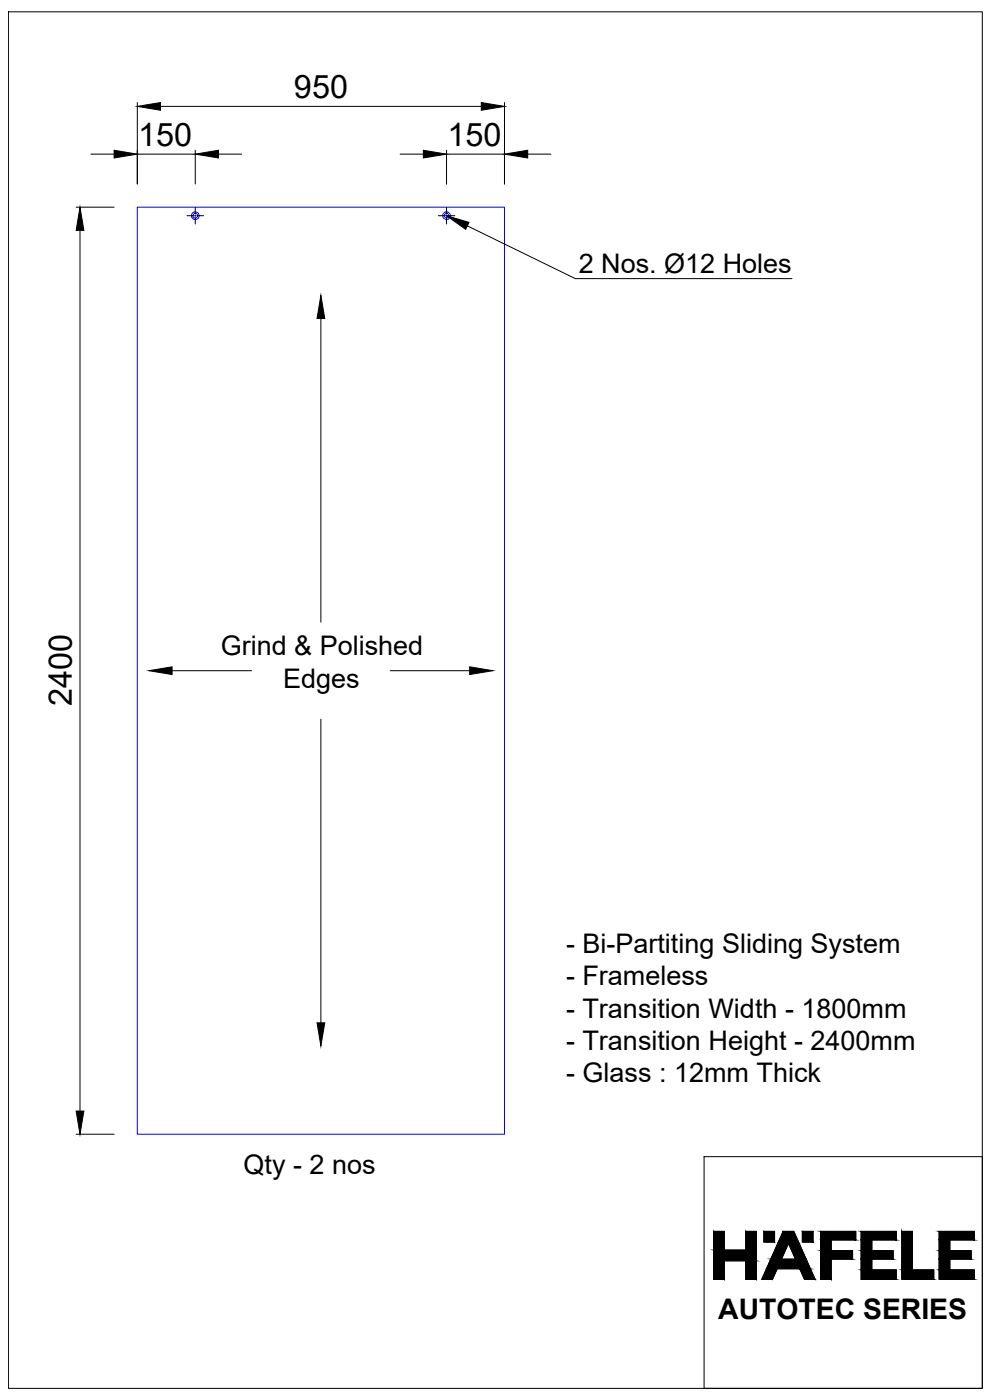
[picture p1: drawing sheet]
<svg xmlns="http://www.w3.org/2000/svg" width="841mm" height="1189mm" viewBox="0 0 841 1189" stroke-linecap="round" stroke-linejoin="round" font-family="sans-serif">
<!-- layer: 0 -->
<g fill="none" stroke="#00f" stroke-width=".85">
<path d="M117 176h311v787h-311z"/>
<circle cx="166" cy="183" r="3"/>
<circle cx="166" cy="183" r="2"/>
<circle cx="379" cy="183" r="3"/>
<circle cx="379" cy="183" r="2"/>
</g>
<g fill="none" stroke="#000" stroke-width=".85">
<path d="M7 10h827v1169h-827zM117 87v69M136 90h272M428 87v69M77 131h20M117 131h49M166 128v28M185 131h20M340 131h19M379 128v28M379 131h49M448 131h20"/>
<path d="M65 176h32M166 176v6M379 176v6M68 196v747M159 183h5M165 183h1M166 183v1M166 185v5M167 183h6M372 183h5M378 183h1M379 183v1"/>
<path d="M379 185v5M380 183h6M397 192l91 45h184M272 271v257M146 570h67M331 570h68M272 611v258M65 963h32M598 982h236v197h-236zM606 1046h9v16h18v-16h9v40h-9v-15h-18v15h-9zM648 1046h9v9h-9zM665 1046h9l18 40h-9l-4-9h-19l-4 9h-10z"/>
<path d="M669 1056l6 13h-12zM681 1046h9v9h-9zM696 1046h30v7h-21v9h19v7h-19v17h-9zM731 1046h30v7h-21v9h18v7h-18v9h21v8h-30zM765 1046h9v32h18v8h-27zM797 1046h30v7h-21v9h18v7h-18v9h21v8h-30z"/>
</g>
<g fill="#000" stroke="#000" stroke-width=".85">
<path d="M117 90l19-3v7zM408 87l20 3-20 4zM97 128l20 3-20 3zM166 131l19-3v6zM359 128l20 3-20 3zM428 131l20-3v6zM68 176l3 20h-6zM379 183l19 6-3 6zM272 251l4 20h-7zM126 570l20-4v7zM399 566l19 4-19 3zM269 869h7l-4 19z"/>
<path d="M65 943h6l-3 20z"/>
<path d="M606 1046l9 16v-16zM606 1046l9 16h-9z"/>
<path d="M633 1046l9 16v-16zM633 1046l9 16h-9z"/>
<path d="M648 1046l9 9v-9zM648 1046l9 9h-9z"/>
<path d="M660 1056l3 13 6-13zM660 1056l3 13h-9z"/>
<path d="M665 1046l13 10-4-10zM665 1046l13 10h-18z"/>
<path d="M669 1056l15 13-6-13zM669 1056l15 13h-9z"/>
<path d="M681 1046l9 9v-9zM681 1046l9 9h-9z"/>
<path d="M696 1053l9 9v-9zM696 1053l9 9h-9z"/>
<path d="M696 1046l30 7v-7zM696 1046l30 7h-30z"/>
<path d="M731 1053l9 9v-9zM731 1053l9 9h-9z"/>
<path d="M731 1046l30 7v-7zM731 1046l30 7h-30z"/>
<path d="M765 1046l9 32v-32zM765 1046l9 32h-9z"/>
<path d="M797 1053l9 9v-9zM797 1053l9 9h-9z"/>
<path d="M797 1046l30 7v-7zM797 1046l30 7h-30z"/>
<path d="M606 1071l9 15v-15zM606 1071l9 15h-9z"/>
<path d="M606 1062l36 9v-9zM606 1062l36 9h-36z"/>
<path d="M633 1071l9 15v-15zM633 1071l9 15h-9z"/>
<path d="M650 1077l6 9 4-9zM650 1077l6 9h-10z"/>
<path d="M654 1069l34 8-4-8zM654 1069l34 8h-38z"/>
<path d="M679 1077l13 9-4-9zM679 1077l13 9h-9z"/>
<path d="M696 1069l9 17v-17zM696 1069l9 17h-9z"/>
<path d="M696 1062l28 7v-7zM696 1062l28 7h-28z"/>
<path d="M731 1069l9 9v-9zM731 1069l9 9h-9z"/>
<path d="M731 1062l27 7v-7zM731 1062l27 7h-27z"/>
<path d="M731 1078l30 8v-8zM731 1078l30 8h-30z"/>
<path d="M765 1078l27 8v-8zM765 1078l27 8h-27z"/>
<path d="M797 1069l9 9v-9zM797 1069l9 9h-9z"/>
<path d="M797 1062l27 7v-7zM797 1062l27 7h-27z"/>
<path d="M797 1078l30 8v-8zM797 1078l30 8h-30z"/>
</g>
<g font-size="27.5">
<text x="249" y="83">950</text>
<text x="117" y="124">150</text>
<text x="380" y="124">150</text>
<text x="61" y="600" transform="rotate(-90 61 600)">2400</text>
</g>
<text font-size="24.1" x="610" y="1120">AUTOTEC SERIES</text>
<g font-size="22.9">
<text x="491" y="232">2 Nos. Ø12 Holes</text>
<text x="187" y="557">Grind &amp; Polished</text>
<text x="240" y="584">Edges</text>
<text x="480" y="809">- Bi-Partiting Sliding System</text>
<text x="480" y="837">- Frameless</text>
<text x="480" y="864">- Transition Width - 1800mm</text>
<text x="480" y="892">- Transition Height - 2400mm</text>
<text x="480" y="919">- Glass : 12mm Thick</text>
<text x="207" y="997">Qty - 2 nos</text>
</g>
</svg>
